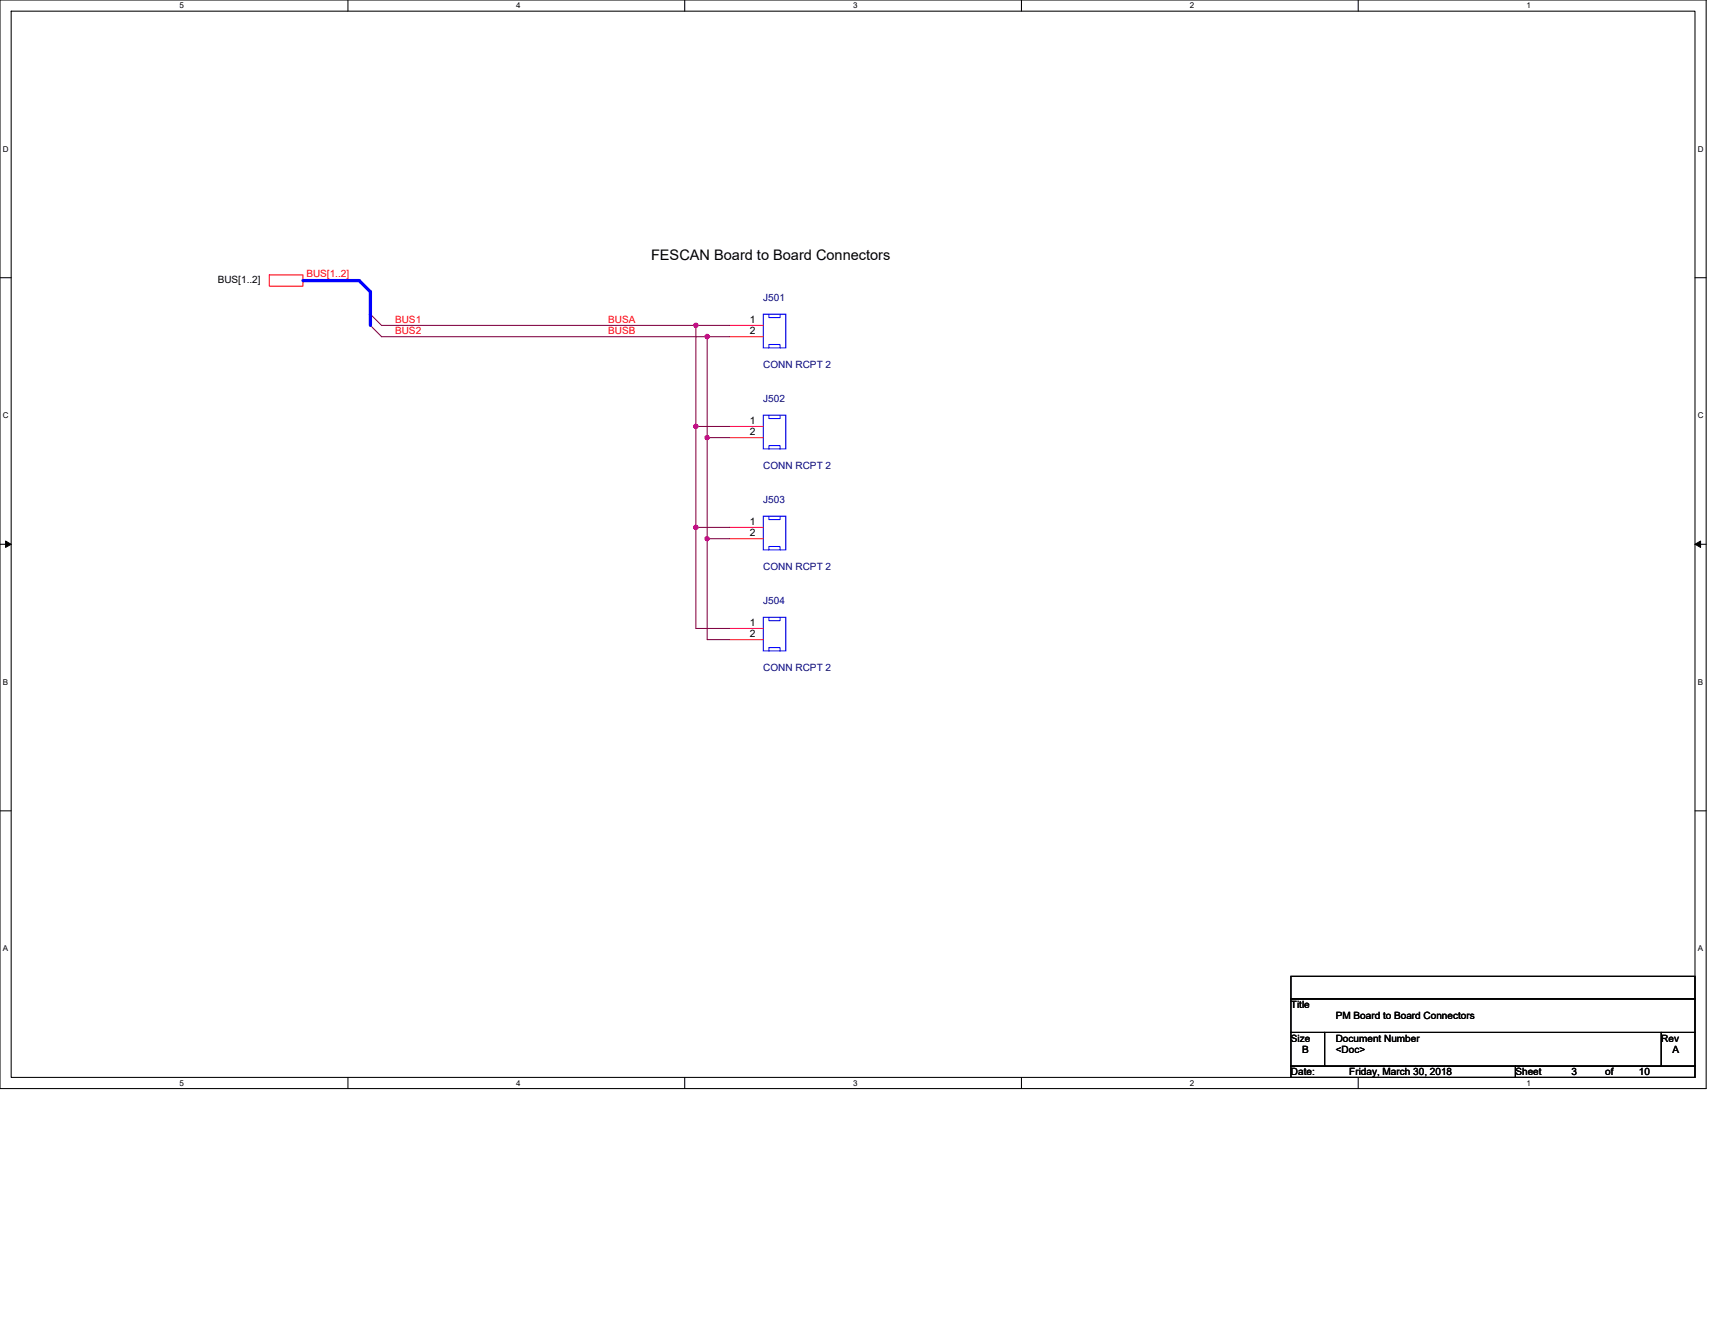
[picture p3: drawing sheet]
<svg xmlns="http://www.w3.org/2000/svg" width="279mm" height="216mm" viewBox="0 0 279 216" stroke-linecap="round" stroke-linejoin="round" font-family="sans-serif">
<path d="M0 0h278v177.4h-278zM1.8 1.8h274.3v173.8h-274.3z" fill="none" stroke="#000" stroke-width=".17"/>
<g fill="#fff">
<path d="M29.3 .2h.7v1.5h-.7z"/>
<path d="M29.3 175.7h.7v1.5h-.7z"/>
</g>
<path d="M56.7 0v1.8M56.7 175.6v1.8" fill="none" stroke="#000" stroke-width=".17"/>
<g fill="#fff">
<path d="M84.1 .2h.7v1.5h-.7z"/>
<path d="M84.1 175.7h.7v1.5h-.7z"/>
</g>
<path d="M111.5 0v1.8M111.5 175.6v1.8" fill="none" stroke="#000" stroke-width=".17"/>
<g fill="#fff">
<path d="M139 .2h.7v1.5h-.7z"/>
<path d="M139 175.7h.7v1.5h-.7z"/>
</g>
<path d="M166.4 0v1.8M166.4 175.6v1.8" fill="none" stroke="#000" stroke-width=".17"/>
<g fill="#fff">
<path d="M193.8 .2h.8v1.5h-.8z"/>
<path d="M193.8 175.7h.8v1.5h-.8z"/>
</g>
<path d="M221.3 0v1.8M221.3 175.6v1.8" fill="none" stroke="#000" stroke-width=".17"/>
<g fill="#fff">
<path d="M248.7 .2h.7v1.5h-.7z"/>
<path d="M248.7 175.7h.7v1.5h-.7z"/>
<path d="M.5 23.5h.9v1.5h-.9z"/>
<path d="M276.6 23.5h1v1.5h-1z"/>
<path d="M.5 67h.9v1.4h-.9z"/>
<path d="M276.6 67h1v1.4h-1z"/>
</g>
<path d="M0 45.3h1.8M276.1 45.3h1.9" fill="none" stroke="#000" stroke-width=".17"/>
<g fill="#fff">
<path d="M.5 110.4h.8v1.5h-.8z"/>
<path d="M276.6 110.4h.9v1.5h-.9z"/>
</g>
<path d="M0 88.7h1.8M276.1 88.7h1.9" fill="none" stroke="#000" stroke-width=".17"/>
<path d="M.9 88.2l.9 .5-.9 .5zM276.1 88.7l1-.5v1z" fill="#000" stroke="#000" stroke-width=".16"/>
<g fill="#fff">
<path d="M.5 153.8h.8v1.5h-.8z"/>
<path d="M276.6 153.8h.9v1.5h-.9z"/>
</g>
<path d="M0 132.1h1.8M276.1 132.1h1.9M210.3 159.1h65.8v3.7h-65.8zM210.3 162.8h65.8v5.4h-65.8zM210.3 168.2h5.5v5.5h-5.5zM210.3 173.7h36.6v1.9h-36.6zM215.8 168.2h54.9v5.5h-54.9zM246.9 173.7h29.2v1.9h-29.2zM270.7 168.2h5.4v5.5h-5.4z" fill="none" stroke="#000" stroke-width=".17"/>
<path d="M43.9 44.8h5.5v1.8h-5.5zM118.9 53h5.5M118.9 54.9h5.5M118.9 69.5h5.5M118.9 71.3h5.5M118.9 85.9h5.5M118.9 87.8h5.5M118.9 102.4h5.5M118.9 104.2h5.5" fill="none" stroke="#f00" stroke-width=".17"/>
<g fill="none" stroke="#800040" stroke-width=".17">
<path d="M60.3 51.2l1.9 1.8h51.2M60.3 53l1.9 1.9h53M113.4 53h5.5M113.4 53v16.5M115.2 54.9v16.4M115.2 54.9h3.7M113.4 69.5h5.5M113.4 69.5v16.4M115.2 71.3v16.5M115.2 71.3h3.7M113.4 85.9h5.5M113.4 85.9v16.5h5.5"/>
<path d="M115.2 87.8v16.4h3.7M115.2 87.8h3.7"/>
</g>
<path d="M124.4 51.2h3.6v5.5h-3.6zM125.3 51.2v.6h1.8v-.6M125.3 56.7v-.6h1.8v.6M124.4 67.6h3.6v5.6h-3.6zM125.3 67.6v.6h1.8v-.6M125.3 73.2v-.6h1.8v.6M124.4 84.1h3.6v5.5h-3.6zM125.3 84.1v.6h1.8v-.6M125.3 89.6v-.6h1.8v.6M124.4 100.6h3.6v5.5h-3.6zM125.3 100.6v.5h1.8v-.5M125.3 106.1v-.6h1.8v.6" fill="none" stroke="#00f" stroke-width=".17"/>
<path d="M49.4 45.7h9.1l1.8 1.8v5.5" fill="none" stroke="#00f" stroke-width=".53"/>
<g fill="#f0f" stroke="#f0f" stroke-width=".17">
<circle cx="113.4" cy="53" r=".36"/>
<circle cx="115.2" cy="54.8" r=".36"/>
<circle cx="113.4" cy="69.5" r=".36"/>
<circle cx="115.2" cy="71.3" r=".35"/>
<circle cx="113.4" cy="85.9" r=".36"/>
<circle cx="115.2" cy="87.8" r=".35"/>
</g>
<text font-size="2.4" x="106.1" y="42.3">FESCAN Board to Board Connectors</text>
<g font-size="1.7">
<text x="122.2" y="52.6">1</text>
<text x="122.2" y="54.5">2</text>
<text x="122.2" y="69.1">1</text>
<text x="122.2" y="70.9">2</text>
<text x="122.2" y="85.6">1</text>
<text x="122.2" y="87.4">2</text>
<text x="122.2" y="102">1</text>
<text x="122.2" y="103.8">2</text>
</g>
<g font-size="1.6">
<text x="35.5" y="46.1">BUS[1..2]</text>
<text x="210.3" y="164.2">Title</text>
<text x="217.6" y="166.1">PM Board to Board Connectors</text>
<text x="210.3" y="169.7">Size</text>
<text x="212.1" y="171.6">B</text>
<text x="217.6" y="169.7">Document Number</text>
<text x="217.6" y="171.6">&lt;Doc&gt;</text>
<text x="270.7" y="169.7">Rev</text>
<text x="272.5" y="171.6">A</text>
<text x="210.3" y="175.2">Date:</text>
<text x="219.8" y="175.2">Friday, March 30, 2018</text>
<text x="246.9" y="175.2">Sheet</text>
<text x="256" y="175.2">3</text>
<text x="261.5" y="175.2">of</text>
<text x="267" y="175.2">10</text>
</g>
<g font-size="1.6" fill="#f00">
<text x="49.9" y="45.2">BUS[1..2]</text>
<text x="64.4" y="52.7">BUS1</text>
<text x="99.1" y="52.7">BUSA</text>
<text x="64.4" y="54.5">BUS2</text>
<text x="99.1" y="54.5">BUSB</text>
</g>
<g font-size="1.6" fill="#000080">
<text x="124.4" y="49">J501</text>
<text x="124.4" y="60">CONN RCPT 2</text>
<text x="124.4" y="65.5">J502</text>
<text x="124.4" y="76.5">CONN RCPT 2</text>
<text x="124.4" y="81.9">J503</text>
<text x="124.4" y="92.9">CONN RCPT 2</text>
<text x="124.4" y="98.4">J504</text>
<text x="124.4" y="109.4">CONN RCPT 2</text>
</g>
<g font-size="1.3">
<text x="29.3" y="1.4">5</text>
<text x="84.1" y="1.4">4</text>
<text x="139" y="1.4">3</text>
<text x="193.8" y="1.4">2</text>
<text x="248.7" y="1.4">1</text>
<text x=".5" y="24.7">D</text>
<text x="276.6" y="24.7">D</text>
<text x=".5" y="68.2">C</text>
<text x="276.6" y="68.2">C</text>
<text x=".5" y="111.6">B</text>
<text x="276.6" y="111.6">B</text>
<text x=".5" y="155">A</text>
<text x="276.6" y="155">A</text>
<text x="29.3" y="176.9">5</text>
<text x="84.1" y="176.9">4</text>
<text x="139" y="176.9">3</text>
<text x="193.8" y="176.9">2</text>
<text x="248.7" y="176.9">1</text>
</g>
</svg>
